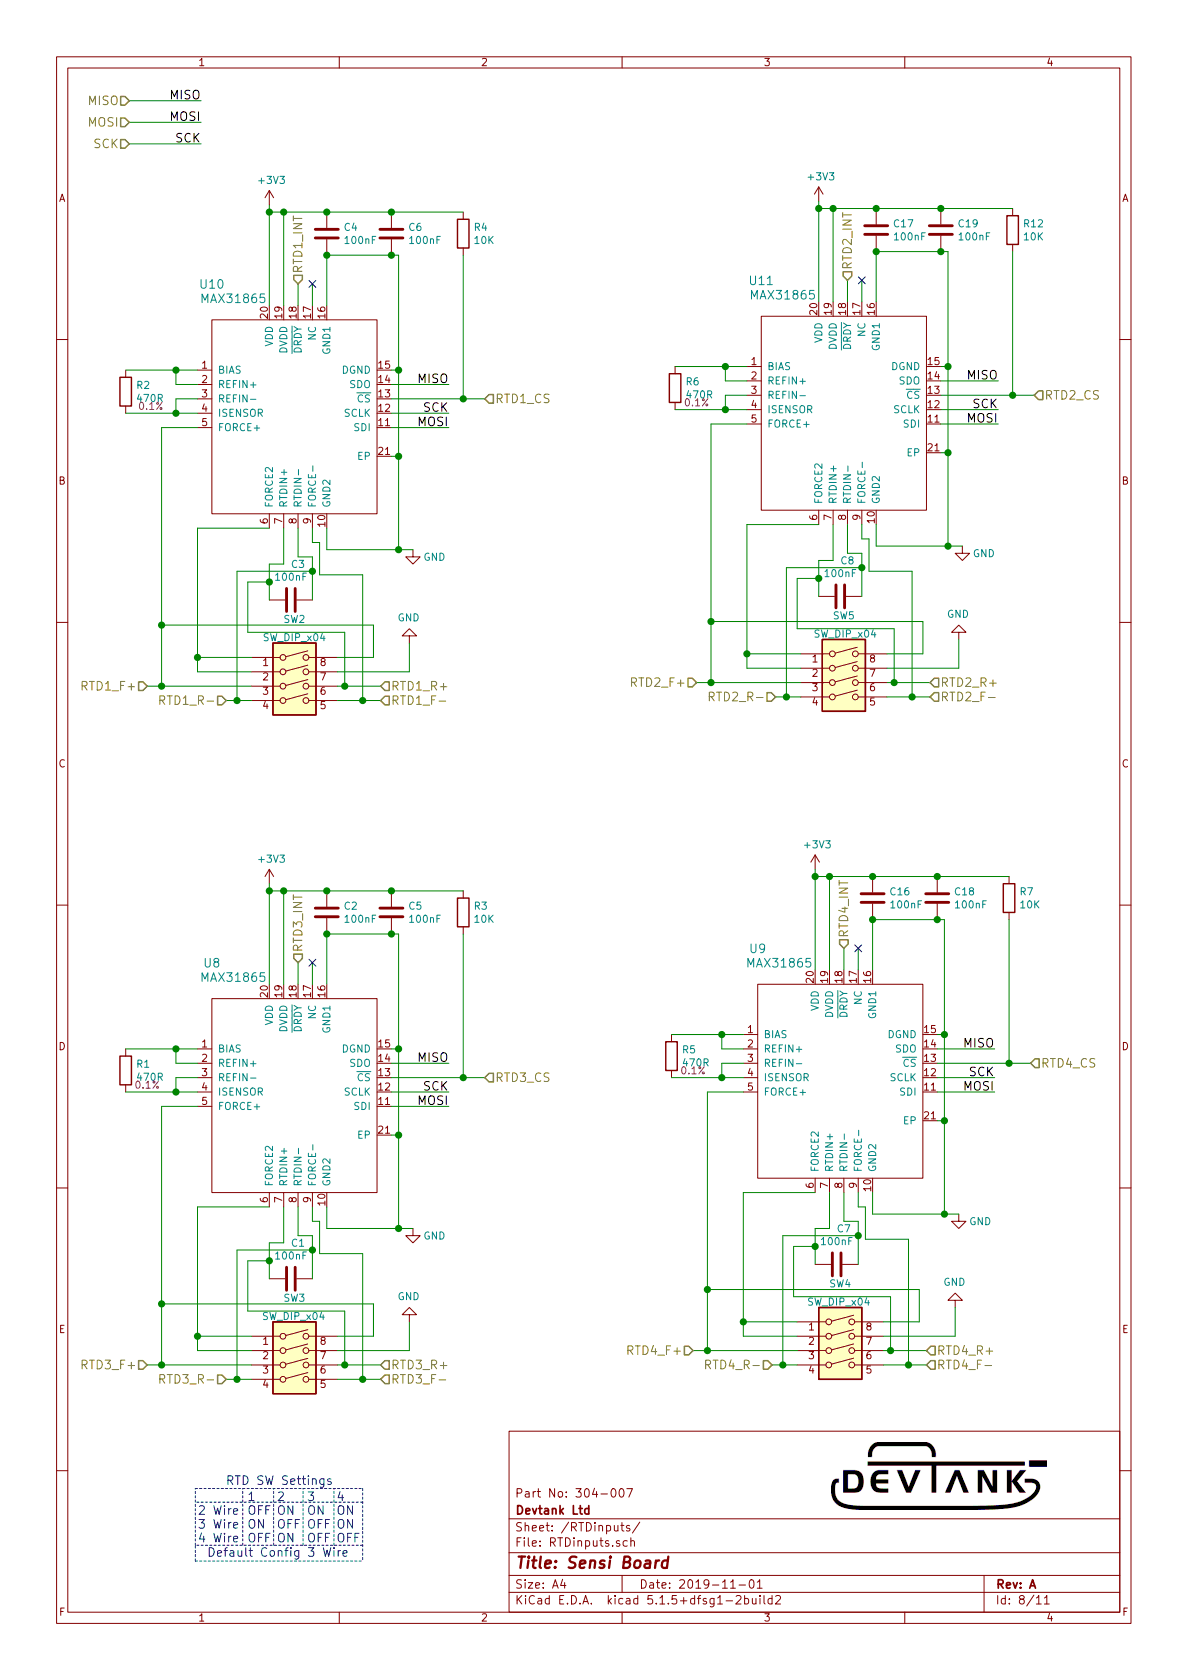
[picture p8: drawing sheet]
EESchema Schematic File Version 4
EELAYER 30 0
EELAYER END
$Descr A4 8268 11693 portrait
encoding utf-8
Sheet 8 11
Title "Sensi Board"
Date "2019-11-01"
Rev "A"
Comp "Devtank Ltd"
Comment1 "Part No: 304-007"
Comment2 ""
Comment3 ""
Comment4 ""
$EndDescr
$Comp
L Sensi_Board-rescue:MAX31865-Devtank U10
U 1 1
P 2025 2875
F 0 "U10" H 1475 3775 60  0000 C CNN
F 1 "MAX31865" H 1625 3675 60  0000 C CNN
F 2 "Package_DFN_QFN:TQFN-20-1EP_5x5mm_P0.65mm_EP3.1x3.1mm" H 1775 2925 60  0001 C CNN
F 3 "" H 1775 2925 60  0001 C CNN
F 4 "155-006" H 2025 2875 50  0001 C CNN "Devtank"
	1    2025 2875
	1    0    0    -1  
$EndComp
$Comp
L device:C C4
U 1 1
P 2275 1625
F 0 "C4" H 2390 1671 50  0000 L CNN
F 1 "100nF" H 2390 1580 50  0000 L CNN
F 2 "Capacitor_SMD:C_0402_1005Metric" H 2313 1475 50  0001 C CNN
F 3 "" H 2275 1625 50  0001 C CNN
F 4 "105-019" H 2275 1625 50  0001 C CNN "Devtank"
	1    2275 1625
	1    0    0    -1  
$EndComp
$Comp
L device:C C6
U 1 1
P 2725 1625
F 0 "C6" H 2840 1671 50  0000 L CNN
F 1 "100nF" H 2840 1580 50  0000 L CNN
F 2 "Capacitor_SMD:C_0402_1005Metric" H 2763 1475 50  0001 C CNN
F 3 "" H 2725 1625 50  0001 C CNN
F 4 "105-019" H 2725 1625 50  0001 C CNN "Devtank"
	1    2725 1625
	1    0    0    -1  
$EndComp
$Comp
L device:R R2
U 1 1
P 875 2725
F 0 "R2" H 945 2771 50  0000 L CNN
F 1 "470R" H 945 2680 50  0000 L CNN
F 2 "Resistor_SMD:R_0603_1608Metric" V 805 2725 50  0001 C CNN
F 3 "" H 875 2725 50  0001 C CNN
F 4 "101-001" H 875 2725 50  0001 C CNN "Devtank"
F 5 "0.1%" H 1050 2625 50  0000 C CNN "Tolerance"
	1    875  2725
	1    0    0    -1  
$EndComp
$Comp
L device:R R4
U 1 1
P 3225 1625
F 0 "R4" H 3295 1671 50  0000 L CNN
F 1 "10K" H 3295 1580 50  0000 L CNN
F 2 "Resistor_SMD:R_0603_1608Metric" V 3155 1625 50  0001 C CNN
F 3 "" H 3225 1625 50  0001 C CNN
F 4 "101-010" H 3225 1625 50  0001 C CNN "Devtank"
	1    3225 1625
	1    0    0    -1  
$EndComp
$Comp
L power:GND #PWR0101
U 1 1
P 2875 3825
F 0 "#PWR0101" H 2875 3575 50  0001 C CNN
F 1 "GND" H 3025 3775 50  0000 C CNN
F 2 "" H 2875 3825 50  0001 C CNN
F 3 "" H 2875 3825 50  0001 C CNN
	1    2875 3825
	1    0    0    -1  
$EndComp
$Comp
L device:C C3
U 1 1
P 2025 4175
F 0 "C3" V 1775 4225 50  0000 C CNN
F 1 "100nF" V 1864 4175 50  0000 C CNN
F 2 "Capacitor_SMD:C_0603_1608Metric" H 2063 4025 50  0001 C CNN
F 3 "" H 2025 4175 50  0001 C CNN
F 4 "105-002" H 2025 4175 50  0001 C CNN "Devtank"
	1    2025 4175
	0    1    1    0   
$EndComp
Wire Wire Line
	2275 1475 2725 1475
Wire Wire Line
	2725 1475 3225 1475
Connection ~ 2725 1475
Wire Wire Line
	2725 1775 2275 1775
Wire Wire Line
	2725 1775 2775 1775
Wire Wire Line
	2775 1775 2775 2575
Wire Wire Line
	2775 2575 2725 2575
Connection ~ 2725 1775
Wire Wire Line
	2725 2775 3225 2775
Wire Wire Line
	3225 2775 3225 1775
Wire Wire Line
	2725 2675 3125 2675
Wire Wire Line
	2725 2875 3125 2875
Wire Wire Line
	2725 2975 3125 2975
Text Label 3125 2675 2    60   ~ 0
MISO
Text Label 3125 2875 2    60   ~ 0
SCK
Text Label 3125 2975 2    60   ~ 0
MOSI
$Comp
L power:+3V3 #PWR0102
U 1 1
P 1875 1425
F 0 "#PWR0102" H 1875 1275 50  0001 C CNN
F 1 "+3V3" H 1890 1598 50  0000 C CNN
F 2 "" H 1875 1425 50  0001 C CNN
F 3 "" H 1875 1425 50  0001 C CNN
	1    1875 1425
	1    0    0    -1  
$EndComp
Wire Wire Line
	1875 1475 1975 1475
Connection ~ 2275 1475
Wire Wire Line
	1875 1425 1875 1475
Wire Wire Line
	1875 2125 1875 1475
Connection ~ 1875 1475
Wire Wire Line
	1975 2125 1975 1475
Connection ~ 1975 1475
Wire Wire Line
	1975 1475 2275 1475
Wire Wire Line
	2275 2125 2275 1775
Connection ~ 2275 1775
Wire Wire Line
	2175 1975 2175 2125
Wire Wire Line
	2075 2125 2075 1975
Wire Wire Line
	875  2875 1225 2875
Wire Wire Line
	1375 2575 1225 2575
Wire Wire Line
	1375 2675 1225 2675
Wire Wire Line
	1225 2675 1225 2575
Connection ~ 1225 2575
Wire Wire Line
	1225 2575 875  2575
Wire Wire Line
	1375 2775 1225 2775
Wire Wire Line
	1225 2775 1225 2875
Connection ~ 1225 2875
Wire Wire Line
	1225 2875 1375 2875
Wire Wire Line
	1375 2975 1125 2975
Wire Wire Line
	2875 3825 2775 3825
Wire Wire Line
	2725 3175 2775 3175
Wire Wire Line
	2775 3175 2775 3825
Connection ~ 2775 3825
Wire Wire Line
	2775 3825 2275 3825
Wire Wire Line
	2775 2575 2775 3175
Connection ~ 2775 2575
Connection ~ 2775 3175
Wire Wire Line
	2275 3675 2275 3825
Wire Wire Line
	1975 3675 1975 3925
Wire Wire Line
	1975 3925 1875 3925
Wire Wire Line
	1875 3925 1875 4050
Wire Wire Line
	2075 3675 2075 3875
Wire Wire Line
	2175 3875 2175 3975
Wire Wire Line
	2075 3875 2175 3875
Wire Wire Line
	2175 3675 2175 3775
Wire Wire Line
	2175 3775 2225 3775
Wire Wire Line
	3225 2775 3375 2775
Connection ~ 3225 2775
Text HLabel 900  700  0    60   Input ~ 0
MISO
Wire Wire Line
	900  700  1400 700 
Text Label 1400 700  2    60   ~ 0
MISO
NoConn ~ 2175 1975
Text HLabel 2075 1975 1    60   Input ~ 0
RTD1_INT
Text HLabel 3375 2775 2    60   Input ~ 0
RTD1_CS
Text HLabel 900  850  0    60   Input ~ 0
MOSI
Text HLabel 900  1000 0    60   Input ~ 0
SCK
Wire Wire Line
	900  850  1400 850 
Wire Wire Line
	900  1000 1400 1000
Text Label 1400 850  2    60   ~ 0
MOSI
Text Label 1400 1000 2    60   ~ 0
SCK
$Comp
L Switch:SW_DIP_x04 SW2
U 1 1
P 2050 4775
F 0 "SW2" H 2050 5242 50  0000 C CNN
F 1 "SW_DIP_x04" H 2050 5115 50  0000 C CNN
F 2 "Button_Switch_SMD:SW_DIP_SPSTx04_Slide_Copal_CHS-04B_W7.62mm_P1.27mm" H 2050 4775 50  0001 C CNN
F 3 "" H 2050 4775 50  0001 C CNN
F 4 "193-003" H 2050 4775 50  0001 C CNN "Devtank"
	1    2050 4775
	1    0    0    -1  
$EndComp
Wire Wire Line
	1750 4675 1375 4675
Wire Wire Line
	1375 4675 1375 4575
Wire Wire Line
	1375 4575 1750 4575
Wire Wire Line
	1375 3675 1375 4575
Wire Wire Line
	1375 3675 1875 3675
Connection ~ 1375 4575
Wire Wire Line
	2350 4675 2850 4675
Wire Wire Line
	2350 4575 2600 4575
Wire Wire Line
	2600 4575 2600 4350
Wire Wire Line
	2600 4350 1125 4350
Wire Wire Line
	1125 2975 1125 4350
Wire Wire Line
	1125 4350 1125 4775
Wire Wire Line
	1125 4775 1750 4775
Connection ~ 1125 4350
Wire Wire Line
	1725 4050 1875 4050
Connection ~ 1875 4050
Wire Wire Line
	1875 4050 1875 4175
Wire Wire Line
	2175 3975 1650 3975
Wire Wire Line
	1650 3975 1650 4875
Wire Wire Line
	1650 4875 1750 4875
Connection ~ 2175 3975
Wire Wire Line
	2175 3975 2175 4175
Wire Wire Line
	2225 4000 2225 3775
Wire Wire Line
	2350 4775 2400 4775
Wire Wire Line
	2400 4775 2400 4400
Wire Wire Line
	2400 4400 1725 4400
Wire Wire Line
	1725 4400 1725 4050
Text HLabel 2650 4875 2    60   Input ~ 0
RTD1_F-
Text HLabel 2650 4775 2    60   Input ~ 0
RTD1_R+
$Comp
L power:GND #PWR011
U 1 1
P 2850 4475
F 0 "#PWR011" H 2850 4225 50  0001 C CNN
F 1 "GND" H 2855 4302 50  0000 C CNN
F 2 "" H 2850 4475 50  0001 C CNN
F 3 "" H 2850 4475 50  0001 C CNN
	1    2850 4475
	-1   0    0    1   
$EndComp
Wire Wire Line
	2850 4475 2850 4675
Wire Wire Line
	1125 4775 1025 4775
Connection ~ 1125 4775
Text HLabel 1575 4875 0    60   Input ~ 0
RTD1_R-
Text HLabel 1025 4775 0    60   Input ~ 0
RTD1_F+
Wire Wire Line
	1575 4875 1650 4875
Connection ~ 1650 4875
Wire Wire Line
	2350 4875 2525 4875
Wire Wire Line
	2525 4875 2525 4000
Wire Wire Line
	2225 4000 2525 4000
Wire Wire Line
	2400 4775 2650 4775
Connection ~ 2400 4775
Wire Wire Line
	2525 4875 2650 4875
Connection ~ 2525 4875
$Comp
L Sensi_Board-rescue:MAX31865-Devtank U11
U 1 1
P 5850 2850
F 0 "U11" H 5300 3750 60  0000 C CNN
F 1 "MAX31865" H 5450 3650 60  0000 C CNN
F 2 "Package_DFN_QFN:TQFN-20-1EP_5x5mm_P0.65mm_EP3.1x3.1mm" H 5600 2900 60  0001 C CNN
F 3 "" H 5600 2900 60  0001 C CNN
F 4 "155-006" H 5850 2850 50  0001 C CNN "Devtank"
	1    5850 2850
	1    0    0    -1  
$EndComp
$Comp
L device:C C17
U 1 1
P 6100 1600
F 0 "C17" H 6215 1646 50  0000 L CNN
F 1 "100nF" H 6215 1555 50  0000 L CNN
F 2 "Capacitor_SMD:C_0402_1005Metric" H 6138 1450 50  0001 C CNN
F 3 "" H 6100 1600 50  0001 C CNN
F 4 "105-019" H 6100 1600 50  0001 C CNN "Devtank"
	1    6100 1600
	1    0    0    -1  
$EndComp
$Comp
L device:C C19
U 1 1
P 6550 1600
F 0 "C19" H 6665 1646 50  0000 L CNN
F 1 "100nF" H 6665 1555 50  0000 L CNN
F 2 "Capacitor_SMD:C_0402_1005Metric" H 6588 1450 50  0001 C CNN
F 3 "" H 6550 1600 50  0001 C CNN
F 4 "105-019" H 6550 1600 50  0001 C CNN "Devtank"
	1    6550 1600
	1    0    0    -1  
$EndComp
$Comp
L device:R R6
U 1 1
P 4700 2700
F 0 "R6" H 4770 2746 50  0000 L CNN
F 1 "470R" H 4770 2655 50  0000 L CNN
F 2 "Resistor_SMD:R_0603_1608Metric" V 4630 2700 50  0001 C CNN
F 3 "" H 4700 2700 50  0001 C CNN
F 4 "101-001" H 4700 2700 50  0001 C CNN "Devtank"
F 5 "0.1%" H 4850 2600 50  0000 C CNN "Tolerance"
	1    4700 2700
	1    0    0    -1  
$EndComp
$Comp
L device:R R12
U 1 1
P 7050 1600
F 0 "R12" H 7120 1646 50  0000 L CNN
F 1 "10K" H 7120 1555 50  0000 L CNN
F 2 "Resistor_SMD:R_0603_1608Metric" V 6980 1600 50  0001 C CNN
F 3 "" H 7050 1600 50  0001 C CNN
F 4 "101-010" H 7050 1600 50  0001 C CNN "Devtank"
	1    7050 1600
	1    0    0    -1  
$EndComp
$Comp
L power:GND #PWR049
U 1 1
P 6700 3800
F 0 "#PWR049" H 6700 3550 50  0001 C CNN
F 1 "GND" H 6850 3750 50  0000 C CNN
F 2 "" H 6700 3800 50  0001 C CNN
F 3 "" H 6700 3800 50  0001 C CNN
	1    6700 3800
	1    0    0    -1  
$EndComp
$Comp
L device:C C8
U 1 1
P 5850 4150
F 0 "C8" V 5600 4200 50  0000 C CNN
F 1 "100nF" V 5689 4150 50  0000 C CNN
F 2 "Capacitor_SMD:C_0603_1608Metric" H 5888 4000 50  0001 C CNN
F 3 "" H 5850 4150 50  0001 C CNN
F 4 "105-002" H 5850 4150 50  0001 C CNN "Devtank"
	1    5850 4150
	0    1    1    0   
$EndComp
Wire Wire Line
	6100 1450 6550 1450
Wire Wire Line
	6550 1450 7050 1450
Connection ~ 6550 1450
Wire Wire Line
	6550 1750 6100 1750
Wire Wire Line
	6550 1750 6600 1750
Wire Wire Line
	6600 1750 6600 2550
Wire Wire Line
	6600 2550 6550 2550
Connection ~ 6550 1750
Wire Wire Line
	6550 2750 7050 2750
Wire Wire Line
	7050 2750 7050 1750
Wire Wire Line
	6550 2650 6950 2650
Wire Wire Line
	6550 2850 6950 2850
Wire Wire Line
	6550 2950 6950 2950
Text Label 6950 2650 2    60   ~ 0
MISO
Text Label 6950 2850 2    60   ~ 0
SCK
Text Label 6950 2950 2    60   ~ 0
MOSI
$Comp
L power:+3V3 #PWR023
U 1 1
P 5700 1400
F 0 "#PWR023" H 5700 1250 50  0001 C CNN
F 1 "+3V3" H 5715 1573 50  0000 C CNN
F 2 "" H 5700 1400 50  0001 C CNN
F 3 "" H 5700 1400 50  0001 C CNN
	1    5700 1400
	1    0    0    -1  
$EndComp
Wire Wire Line
	5700 1450 5800 1450
Connection ~ 6100 1450
Wire Wire Line
	5700 1400 5700 1450
Wire Wire Line
	5700 2100 5700 1450
Connection ~ 5700 1450
Wire Wire Line
	5800 2100 5800 1450
Connection ~ 5800 1450
Wire Wire Line
	5800 1450 6100 1450
Wire Wire Line
	6100 2100 6100 1750
Connection ~ 6100 1750
Wire Wire Line
	6000 1950 6000 2100
Wire Wire Line
	5900 2100 5900 1950
Wire Wire Line
	4700 2850 5050 2850
Wire Wire Line
	5200 2550 5050 2550
Wire Wire Line
	5200 2650 5050 2650
Wire Wire Line
	5050 2650 5050 2550
Connection ~ 5050 2550
Wire Wire Line
	5050 2550 4700 2550
Wire Wire Line
	5200 2750 5050 2750
Wire Wire Line
	5050 2750 5050 2850
Connection ~ 5050 2850
Wire Wire Line
	5050 2850 5200 2850
Wire Wire Line
	5200 2950 4950 2950
Wire Wire Line
	6700 3800 6600 3800
Wire Wire Line
	6550 3150 6600 3150
Wire Wire Line
	6600 3150 6600 3800
Connection ~ 6600 3800
Wire Wire Line
	6600 3800 6100 3800
Wire Wire Line
	6600 2550 6600 3150
Connection ~ 6600 2550
Connection ~ 6600 3150
Wire Wire Line
	6100 3650 6100 3800
Wire Wire Line
	5800 3650 5800 3900
Wire Wire Line
	5800 3900 5700 3900
Wire Wire Line
	5700 3900 5700 4025
Wire Wire Line
	5900 3650 5900 3850
Wire Wire Line
	6000 3850 6000 3950
Wire Wire Line
	5900 3850 6000 3850
Wire Wire Line
	6000 3650 6000 3750
Wire Wire Line
	6000 3750 6050 3750
Wire Wire Line
	7050 2750 7200 2750
Connection ~ 7050 2750
NoConn ~ 6000 1950
Text HLabel 5900 1950 1    60   Input ~ 0
RTD2_INT
Text HLabel 7200 2750 2    60   Input ~ 0
RTD2_CS
$Comp
L Switch:SW_DIP_x04 SW5
U 1 1
P 5875 4750
F 0 "SW5" H 5875 5217 50  0000 C CNN
F 1 "SW_DIP_x04" H 5885 5090 50  0000 C CNN
F 2 "Button_Switch_SMD:SW_DIP_SPSTx04_Slide_Copal_CHS-04B_W7.62mm_P1.27mm" H 5875 4750 50  0001 C CNN
F 3 "" H 5875 4750 50  0001 C CNN
F 4 "193-003" H 5875 4750 50  0001 C CNN "Devtank"
	1    5875 4750
	1    0    0    -1  
$EndComp
Wire Wire Line
	5575 4650 5200 4650
Wire Wire Line
	5200 4650 5200 4550
Wire Wire Line
	5200 4550 5575 4550
Wire Wire Line
	5200 3650 5200 4550
Wire Wire Line
	5200 3650 5700 3650
Connection ~ 5200 4550
Wire Wire Line
	6175 4650 6675 4650
Wire Wire Line
	6175 4550 6425 4550
Wire Wire Line
	6425 4550 6425 4325
Wire Wire Line
	6425 4325 4950 4325
Wire Wire Line
	4950 2950 4950 4325
Wire Wire Line
	4950 4325 4950 4750
Wire Wire Line
	4950 4750 5575 4750
Connection ~ 4950 4325
Wire Wire Line
	5550 4025 5700 4025
Connection ~ 5700 4025
Wire Wire Line
	5700 4025 5700 4150
Wire Wire Line
	6000 3950 5475 3950
Wire Wire Line
	5475 3950 5475 4850
Wire Wire Line
	5475 4850 5575 4850
Connection ~ 6000 3950
Wire Wire Line
	6000 3950 6000 4150
Wire Wire Line
	6050 3975 6050 3750
Wire Wire Line
	6175 4750 6225 4750
Wire Wire Line
	6225 4750 6225 4375
Wire Wire Line
	6225 4375 5550 4375
Wire Wire Line
	5550 4375 5550 4025
Text HLabel 6475 4850 2    60   Input ~ 0
RTD2_F-
Text HLabel 6475 4750 2    60   Input ~ 0
RTD2_R+
$Comp
L power:GND #PWR033
U 1 1
P 6675 4450
F 0 "#PWR033" H 6675 4200 50  0001 C CNN
F 1 "GND" H 6680 4277 50  0000 C CNN
F 2 "" H 6675 4450 50  0001 C CNN
F 3 "" H 6675 4450 50  0001 C CNN
	1    6675 4450
	-1   0    0    1   
$EndComp
Wire Wire Line
	6675 4450 6675 4650
Wire Wire Line
	4950 4750 4850 4750
Connection ~ 4950 4750
Text HLabel 5400 4850 0    60   Input ~ 0
RTD2_R-
Text HLabel 4850 4750 0    60   Input ~ 0
RTD2_F+
Wire Wire Line
	5400 4850 5475 4850
Connection ~ 5475 4850
Wire Wire Line
	6175 4850 6350 4850
Wire Wire Line
	6350 4850 6350 3975
Wire Wire Line
	6050 3975 6350 3975
Wire Wire Line
	6225 4750 6475 4750
Connection ~ 6225 4750
Wire Wire Line
	6350 4850 6475 4850
Connection ~ 6350 4850
$Comp
L Sensi_Board-rescue:MAX31865-Devtank U8
U 1 1
P 2025 7600
F 0 "U8" H 1475 8500 60  0000 C CNN
F 1 "MAX31865" H 1625 8400 60  0000 C CNN
F 2 "Package_DFN_QFN:TQFN-20-1EP_5x5mm_P0.65mm_EP3.1x3.1mm" H 1775 7650 60  0001 C CNN
F 3 "" H 1775 7650 60  0001 C CNN
F 4 "155-006" H 2025 7600 50  0001 C CNN "Devtank"
	1    2025 7600
	1    0    0    -1  
$EndComp
$Comp
L device:C C2
U 1 1
P 2275 6350
F 0 "C2" H 2390 6396 50  0000 L CNN
F 1 "100nF" H 2390 6305 50  0000 L CNN
F 2 "Capacitor_SMD:C_0402_1005Metric" H 2313 6200 50  0001 C CNN
F 3 "" H 2275 6350 50  0001 C CNN
F 4 "105-019" H 2275 6350 50  0001 C CNN "Devtank"
	1    2275 6350
	1    0    0    -1  
$EndComp
$Comp
L device:C C5
U 1 1
P 2725 6350
F 0 "C5" H 2840 6396 50  0000 L CNN
F 1 "100nF" H 2840 6305 50  0000 L CNN
F 2 "Capacitor_SMD:C_0402_1005Metric" H 2763 6200 50  0001 C CNN
F 3 "" H 2725 6350 50  0001 C CNN
F 4 "105-019" H 2725 6350 50  0001 C CNN "Devtank"
	1    2725 6350
	1    0    0    -1  
$EndComp
$Comp
L device:R R1
U 1 1
P 875 7450
F 0 "R1" H 945 7496 50  0000 L CNN
F 1 "470R" H 945 7405 50  0000 L CNN
F 2 "Resistor_SMD:R_0603_1608Metric" V 805 7450 50  0001 C CNN
F 3 "" H 875 7450 50  0001 C CNN
F 4 "101-001" H 875 7450 50  0001 C CNN "Devtank"
F 5 "0.1%" H 1025 7350 50  0000 C CNN "Tolerance"
	1    875  7450
	1    0    0    -1  
$EndComp
$Comp
L device:R R3
U 1 1
P 3225 6350
F 0 "R3" H 3295 6396 50  0000 L CNN
F 1 "10K" H 3295 6305 50  0000 L CNN
F 2 "Resistor_SMD:R_0603_1608Metric" V 3155 6350 50  0001 C CNN
F 3 "" H 3225 6350 50  0001 C CNN
F 4 "101-010" H 3225 6350 50  0001 C CNN "Devtank"
	1    3225 6350
	1    0    0    -1  
$EndComp
$Comp
L power:GND #PWR015
U 1 1
P 2875 8550
F 0 "#PWR015" H 2875 8300 50  0001 C CNN
F 1 "GND" H 3025 8500 50  0000 C CNN
F 2 "" H 2875 8550 50  0001 C CNN
F 3 "" H 2875 8550 50  0001 C CNN
	1    2875 8550
	1    0    0    -1  
$EndComp
$Comp
L device:C C1
U 1 1
P 2025 8900
F 0 "C1" V 1775 8950 50  0000 C CNN
F 1 "100nF" V 1864 8900 50  0000 C CNN
F 2 "Capacitor_SMD:C_0603_1608Metric" H 2063 8750 50  0001 C CNN
F 3 "" H 2025 8900 50  0001 C CNN
F 4 "105-002" H 2025 8900 50  0001 C CNN "Devtank"
	1    2025 8900
	0    1    1    0   
$EndComp
Wire Wire Line
	2275 6200 2725 6200
Wire Wire Line
	2725 6200 3225 6200
Connection ~ 2725 6200
Wire Wire Line
	2725 6500 2275 6500
Wire Wire Line
	2725 6500 2775 6500
Wire Wire Line
	2775 6500 2775 7300
Wire Wire Line
	2775 7300 2725 7300
Connection ~ 2725 6500
Wire Wire Line
	2725 7500 3225 7500
Wire Wire Line
	3225 7500 3225 6500
Wire Wire Line
	2725 7400 3125 7400
Wire Wire Line
	2725 7600 3125 7600
Wire Wire Line
	2725 7700 3125 7700
Text Label 3125 7400 2    60   ~ 0
MISO
Text Label 3125 7600 2    60   ~ 0
SCK
Text Label 3125 7700 2    60   ~ 0
MOSI
$Comp
L power:+3V3 #PWR010
U 1 1
P 1875 6150
F 0 "#PWR010" H 1875 6000 50  0001 C CNN
F 1 "+3V3" H 1890 6323 50  0000 C CNN
F 2 "" H 1875 6150 50  0001 C CNN
F 3 "" H 1875 6150 50  0001 C CNN
	1    1875 6150
	1    0    0    -1  
$EndComp
Wire Wire Line
	1875 6200 1975 6200
Connection ~ 2275 6200
Wire Wire Line
	1875 6150 1875 6200
Wire Wire Line
	1875 6850 1875 6200
Connection ~ 1875 6200
Wire Wire Line
	1975 6850 1975 6200
Connection ~ 1975 6200
Wire Wire Line
	1975 6200 2275 6200
Wire Wire Line
	2275 6850 2275 6500
Connection ~ 2275 6500
Wire Wire Line
	2175 6700 2175 6850
Wire Wire Line
	2075 6850 2075 6700
Wire Wire Line
	875  7600 1225 7600
Wire Wire Line
	1375 7300 1225 7300
Wire Wire Line
	1375 7400 1225 7400
Wire Wire Line
	1225 7400 1225 7300
Connection ~ 1225 7300
Wire Wire Line
	1225 7300 875  7300
Wire Wire Line
	1375 7500 1225 7500
Wire Wire Line
	1225 7500 1225 7600
Connection ~ 1225 7600
Wire Wire Line
	1225 7600 1375 7600
Wire Wire Line
	1375 7700 1125 7700
Wire Wire Line
	2875 8550 2775 8550
Wire Wire Line
	2725 7900 2775 7900
Wire Wire Line
	2775 7900 2775 8550
Connection ~ 2775 8550
Wire Wire Line
	2775 8550 2275 8550
Wire Wire Line
	2775 7300 2775 7900
Connection ~ 2775 7300
Connection ~ 2775 7900
Wire Wire Line
	2275 8400 2275 8550
Wire Wire Line
	1975 8400 1975 8650
Wire Wire Line
	1975 8650 1875 8650
Wire Wire Line
	1875 8650 1875 8775
Wire Wire Line
	2075 8400 2075 8600
Wire Wire Line
	2175 8600 2175 8700
Wire Wire Line
	2075 8600 2175 8600
Wire Wire Line
	2175 8400 2175 8500
Wire Wire Line
	2175 8500 2225 8500
Wire Wire Line
	3225 7500 3375 7500
Connection ~ 3225 7500
NoConn ~ 2175 6700
Text HLabel 2075 6700 1    60   Input ~ 0
RTD3_INT
Text HLabel 3375 7500 2    60   Input ~ 0
RTD3_CS
$Comp
L Switch:SW_DIP_x04 SW3
U 1 1
P 2050 9500
F 0 "SW3" H 2050 9967 50  0000 C CNN
F 1 "SW_DIP_x04" H 2045 9840 50  0000 C CNN
F 2 "Button_Switch_SMD:SW_DIP_SPSTx04_Slide_Copal_CHS-04B_W7.62mm_P1.27mm" H 2050 9500 50  0001 C CNN
F 3 "" H 2050 9500 50  0001 C CNN
F 4 "193-003" H 2050 9500 50  0001 C CNN "Devtank"
	1    2050 9500
	1    0    0    -1  
$EndComp
Wire Wire Line
	1750 9400 1375 9400
Wire Wire Line
	1375 9400 1375 9300
Wire Wire Line
	1375 9300 1750 9300
Wire Wire Line
	1375 8400 1375 9300
Wire Wire Line
	1375 8400 1875 8400
Connection ~ 1375 9300
Wire Wire Line
	2350 9400 2850 9400
Wire Wire Line
	2350 9300 2600 9300
Wire Wire Line
	2600 9300 2600 9075
Wire Wire Line
	2600 9075 1125 9075
Wire Wire Line
	1125 7700 1125 9075
Wire Wire Line
	1125 9075 1125 9500
Wire Wire Line
	1125 9500 1750 9500
Connection ~ 1125 9075
Wire Wire Line
	1725 8775 1875 8775
Connection ~ 1875 8775
Wire Wire Line
	1875 8775 1875 8900
Wire Wire Line
	2175 8700 1650 8700
Wire Wire Line
	1650 8700 1650 9600
Wire Wire Line
	1650 9600 1750 9600
Connection ~ 2175 8700
Wire Wire Line
	2175 8700 2175 8900
Wire Wire Line
	2225 8725 2225 8500
Wire Wire Line
	2350 9500 2400 9500
Wire Wire Line
	2400 9500 2400 9125
Wire Wire Line
	2400 9125 1725 9125
Wire Wire Line
	1725 9125 1725 8775
Text HLabel 2650 9600 2    60   Input ~ 0
RTD3_F-
Text HLabel 2650 9500 2    60   Input ~ 0
RTD3_R+
$Comp
L power:GND #PWR013
U 1 1
P 2850 9200
F 0 "#PWR013" H 2850 8950 50  0001 C CNN
F 1 "GND" H 2855 9027 50  0000 C CNN
F 2 "" H 2850 9200 50  0001 C CNN
F 3 "" H 2850 9200 50  0001 C CNN
	1    2850 9200
	-1   0    0    1   
$EndComp
Wire Wire Line
	2850 9200 2850 9400
Wire Wire Line
	1125 9500 1025 9500
Connection ~ 1125 9500
Text HLabel 1575 9600 0    60   Input ~ 0
RTD3_R-
Text HLabel 1025 9500 0    60   Input ~ 0
RTD3_F+
Wire Wire Line
	1575 9600 1650 9600
Connection ~ 1650 9600
Wire Wire Line
	2350 9600 2525 9600
Wire Wire Line
	2525 9600 2525 8725
Wire Wire Line
	2225 8725 2525 8725
Wire Wire Line
	2400 9500 2650 9500
Connection ~ 2400 9500
Wire Wire Line
	2525 9600 2650 9600
Connection ~ 2525 9600
$Comp
L Sensi_Board-rescue:MAX31865-Devtank U9
U 1 1
P 5825 7500
F 0 "U9" H 5275 8400 60  0000 C CNN
F 1 "MAX31865" H 5425 8300 60  0000 C CNN
F 2 "Package_DFN_QFN:TQFN-20-1EP_5x5mm_P0.65mm_EP3.1x3.1mm" H 5575 7550 60  0001 C CNN
F 3 "" H 5575 7550 60  0001 C CNN
F 4 "155-006" H 5825 7500 50  0001 C CNN "Devtank"
	1    5825 7500
	1    0    0    -1  
$EndComp
$Comp
L device:C C16
U 1 1
P 6075 6250
F 0 "C16" H 6190 6296 50  0000 L CNN
F 1 "100nF" H 6190 6205 50  0000 L CNN
F 2 "Capacitor_SMD:C_0402_1005Metric" H 6113 6100 50  0001 C CNN
F 3 "" H 6075 6250 50  0001 C CNN
F 4 "105-019" H 6075 6250 50  0001 C CNN "Devtank"
	1    6075 6250
	1    0    0    -1  
$EndComp
$Comp
L device:C C18
U 1 1
P 6525 6250
F 0 "C18" H 6640 6296 50  0000 L CNN
F 1 "100nF" H 6640 6205 50  0000 L CNN
F 2 "Capacitor_SMD:C_0402_1005Metric" H 6563 6100 50  0001 C CNN
F 3 "" H 6525 6250 50  0001 C CNN
F 4 "105-019" H 6525 6250 50  0001 C CNN "Devtank"
	1    6525 6250
	1    0    0    -1  
$EndComp
$Comp
L device:R R5
U 1 1
P 4675 7350
F 0 "R5" H 4745 7396 50  0000 L CNN
F 1 "470R" H 4745 7305 50  0000 L CNN
F 2 "Resistor_SMD:R_0603_1608Metric" V 4605 7350 50  0001 C CNN
F 3 "" H 4675 7350 50  0001 C CNN
F 4 "101-001" H 4675 7350 50  0001 C CNN "Devtank"
F 5 "0.1%" H 4825 7250 50  0000 C CNN "Tolerance"
	1    4675 7350
	1    0    0    -1  
$EndComp
$Comp
L device:R R7
U 1 1
P 7025 6250
F 0 "R7" H 7095 6296 50  0000 L CNN
F 1 "10K" H 7095 6205 50  0000 L CNN
F 2 "Resistor_SMD:R_0603_1608Metric" V 6955 6250 50  0001 C CNN
F 3 "" H 7025 6250 50  0001 C CNN
F 4 "101-010" H 7025 6250 50  0001 C CNN "Devtank"
	1    7025 6250
	1    0    0    -1  
$EndComp
$Comp
L power:GND #PWR037
U 1 1
P 6675 8450
F 0 "#PWR037" H 6675 8200 50  0001 C CNN
F 1 "GND" H 6825 8400 50  0000 C CNN
F 2 "" H 6675 8450 50  0001 C CNN
F 3 "" H 6675 8450 50  0001 C CNN
	1    6675 8450
	1    0    0    -1  
$EndComp
$Comp
L device:C C7
U 1 1
P 5825 8800
F 0 "C7" V 5575 8850 50  0000 C CNN
F 1 "100nF" V 5664 8800 50  0000 C CNN
F 2 "Capacitor_SMD:C_0603_1608Metric" H 5863 8650 50  0001 C CNN
F 3 "" H 5825 8800 50  0001 C CNN
F 4 "105-002" H 5825 8800 50  0001 C CNN "Devtank"
	1    5825 8800
	0    1    1    0   
$EndComp
Wire Wire Line
	6075 6100 6525 6100
Wire Wire Line
	6525 6100 7025 6100
Connection ~ 6525 6100
Wire Wire Line
	6525 6400 6075 6400
Wire Wire Line
	6525 6400 6575 6400
Wire Wire Line
	6575 6400 6575 7200
Wire Wire Line
	6575 7200 6525 7200
Connection ~ 6525 6400
Wire Wire Line
	6525 7400 7025 7400
Wire Wire Line
	7025 7400 7025 6400
Wire Wire Line
	6525 7300 6925 7300
Wire Wire Line
	6525 7500 6925 7500
Wire Wire Line
	6525 7600 6925 7600
Text Label 6925 7300 2    60   ~ 0
MISO
Text Label 6925 7500 2    60   ~ 0
SCK
Text Label 6925 7600 2    60   ~ 0
MOSI
$Comp
L power:+3V3 #PWR021
U 1 1
P 5675 6050
F 0 "#PWR021" H 5675 5900 50  0001 C CNN
F 1 "+3V3" H 5690 6223 50  0000 C CNN
F 2 "" H 5675 6050 50  0001 C CNN
F 3 "" H 5675 6050 50  0001 C CNN
	1    5675 6050
	1    0    0    -1  
$EndComp
Wire Wire Line
	5675 6100 5775 6100
Connection ~ 6075 6100
Wire Wire Line
	5675 6050 5675 6100
Wire Wire Line
	5675 6750 5675 6100
Connection ~ 5675 6100
Wire Wire Line
	5775 6750 5775 6100
Connection ~ 5775 6100
Wire Wire Line
	5775 6100 6075 6100
Wire Wire Line
	6075 6750 6075 6400
Connection ~ 6075 6400
Wire Wire Line
	5975 6600 5975 6750
Wire Wire Line
	5875 6750 5875 6600
Wire Wire Line
	4675 7500 5025 7500
Wire Wire Line
	5175 7200 5025 7200
Wire Wire Line
	5175 7300 5025 7300
Wire Wire Line
	5025 7300 5025 7200
Connection ~ 5025 7200
Wire Wire Line
	5025 7200 4675 7200
Wire Wire Line
	5175 7400 5025 7400
Wire Wire Line
	5025 7400 5025 7500
Connection ~ 5025 7500
Wire Wire Line
	5025 7500 5175 7500
Wire Wire Line
	5175 7600 4925 7600
Wire Wire Line
	6675 8450 6575 8450
Wire Wire Line
	6525 7800 6575 7800
Wire Wire Line
	6575 7800 6575 8450
Connection ~ 6575 8450
Wire Wire Line
	6575 8450 6075 8450
Wire Wire Line
	6575 7200 6575 7800
Connection ~ 6575 7200
Connection ~ 6575 7800
Wire Wire Line
	6075 8300 6075 8450
Wire Wire Line
	5775 8300 5775 8550
Wire Wire Line
	5775 8550 5675 8550
Wire Wire Line
	5675 8550 5675 8675
Wire Wire Line
	5875 8300 5875 8500
Wire Wire Line
	5975 8500 5975 8600
Wire Wire Line
	5875 8500 5975 8500
Wire Wire Line
	5975 8300 5975 8400
Wire Wire Line
	5975 8400 6025 8400
Wire Wire Line
	7025 7400 7175 7400
Connection ~ 7025 7400
NoConn ~ 5975 6600
Text HLabel 5875 6600 1    60   Input ~ 0
RTD4_INT
Text HLabel 7175 7400 2    60   Input ~ 0
RTD4_CS
$Comp
L Switch:SW_DIP_x04 SW4
U 1 1
P 5850 9400
F 0 "SW4" H 5850 9867 50  0000 C CNN
F 1 "SW_DIP_x04" H 5840 9740 50  0000 C CNN
F 2 "Button_Switch_SMD:SW_DIP_SPSTx04_Slide_Copal_CHS-04B_W7.62mm_P1.27mm" H 5850 9400 50  0001 C CNN
F 3 "" H 5850 9400 50  0001 C CNN
F 4 "193-003" H 5850 9400 50  0001 C CNN "Devtank"
	1    5850 9400
	1    0    0    -1  
$EndComp
Wire Wire Line
	5550 9300 5175 9300
Wire Wire Line
	5175 9300 5175 9200
Wire Wire Line
	5175 9200 5550 9200
Wire Wire Line
	5175 8300 5175 9200
Wire Wire Line
	5175 8300 5675 8300
Connection ~ 5175 9200
Wire Wire Line
	6150 9300 6650 9300
Wire Wire Line
	6150 9200 6400 9200
Wire Wire Line
	6400 9200 6400 8975
Wire Wire Line
	6400 8975 4925 8975
Wire Wire Line
	4925 7600 4925 8975
Wire Wire Line
	4925 8975 4925 9400
Wire Wire Line
	4925 9400 5550 9400
Connection ~ 4925 8975
Wire Wire Line
	5525 8675 5675 8675
Connection ~ 5675 8675
Wire Wire Line
	5675 8675 5675 8800
Wire Wire Line
	5975 8600 5450 8600
Wire Wire Line
	5450 8600 5450 9500
Wire Wire Line
	5450 9500 5550 9500
Connection ~ 5975 8600
Wire Wire Line
	5975 8600 5975 8800
Wire Wire Line
	6025 8625 6025 8400
Wire Wire Line
	6150 9400 6200 9400
Wire Wire Line
	6200 9400 6200 9025
Wire Wire Line
	6200 9025 5525 9025
Wire Wire Line
	5525 9025 5525 8675
Text HLabel 6450 9500 2    60   Input ~ 0
RTD4_F-
Text HLabel 6450 9400 2    60   Input ~ 0
RTD4_R+
$Comp
L power:GND #PWR031
U 1 1
P 6650 9100
F 0 "#PWR031" H 6650 8850 50  0001 C CNN
F 1 "GND" H 6655 8927 50  0000 C CNN
F 2 "" H 6650 9100 50  0001 C CNN
F 3 "" H 6650 9100 50  0001 C CNN
	1    6650 9100
	-1   0    0    1   
$EndComp
Wire Wire Line
	6650 9100 6650 9300
Wire Wire Line
	4925 9400 4825 9400
Connection ~ 4925 9400
Text HLabel 5375 9500 0    60   Input ~ 0
RTD4_R-
Text HLabel 4825 9400 0    60   Input ~ 0
RTD4_F+
Wire Wire Line
	5375 9500 5450 9500
Connection ~ 5450 9500
Wire Wire Line
	6150 9500 6325 9500
Wire Wire Line
	6325 9500 6325 8625
Wire Wire Line
	6025 8625 6325 8625
Wire Wire Line
	6200 9400 6450 9400
Connection ~ 6200 9400
Wire Wire Line
	6325 9500 6450 9500
Connection ~ 6325 9500
Text Notes 1375 10745 0    60   ~ 0
2 Wire\n3 Wire\n4 Wire
Text Notes 1720 10745 0    60   ~ 0
1\nOFF\nON\nOFF
Text Notes 1440 10845 0    60   ~ 0
Default Config 3 Wire\n
Text Notes 1925 10745 0    60   ~ 0
2\nON\nOFF\nON
Text Notes 2135 10745 0    60   ~ 0
3\nON\nOFF\nOFF
Text Notes 2340 10745 0    60   ~ 0
4\nON\nON\nOFF
Wire Notes Line
	2525 10755 1360 10755
Wire Notes Line
	1360 10755 1360 10360
Wire Notes Line
	1360 10360 2525 10360
Wire Notes Line
	1690 10755 1690 10360
Wire Notes Line
	1905 10755 1905 10360
Wire Notes Line
	2110 10755 2110 10360
Wire Notes Line
	2325 10755 2325 10360
Wire Notes Line
	2525 10455 1360 10455
Wire Notes Line
	1360 10760 1360 10865
Wire Notes Line
	1360 10865 2525 10865
Wire Notes Line
	2525 10360 2525 10865
Text Notes 1570 10345 0    60   ~ 0
RTD SW Settings
$EndSCHEMATC
